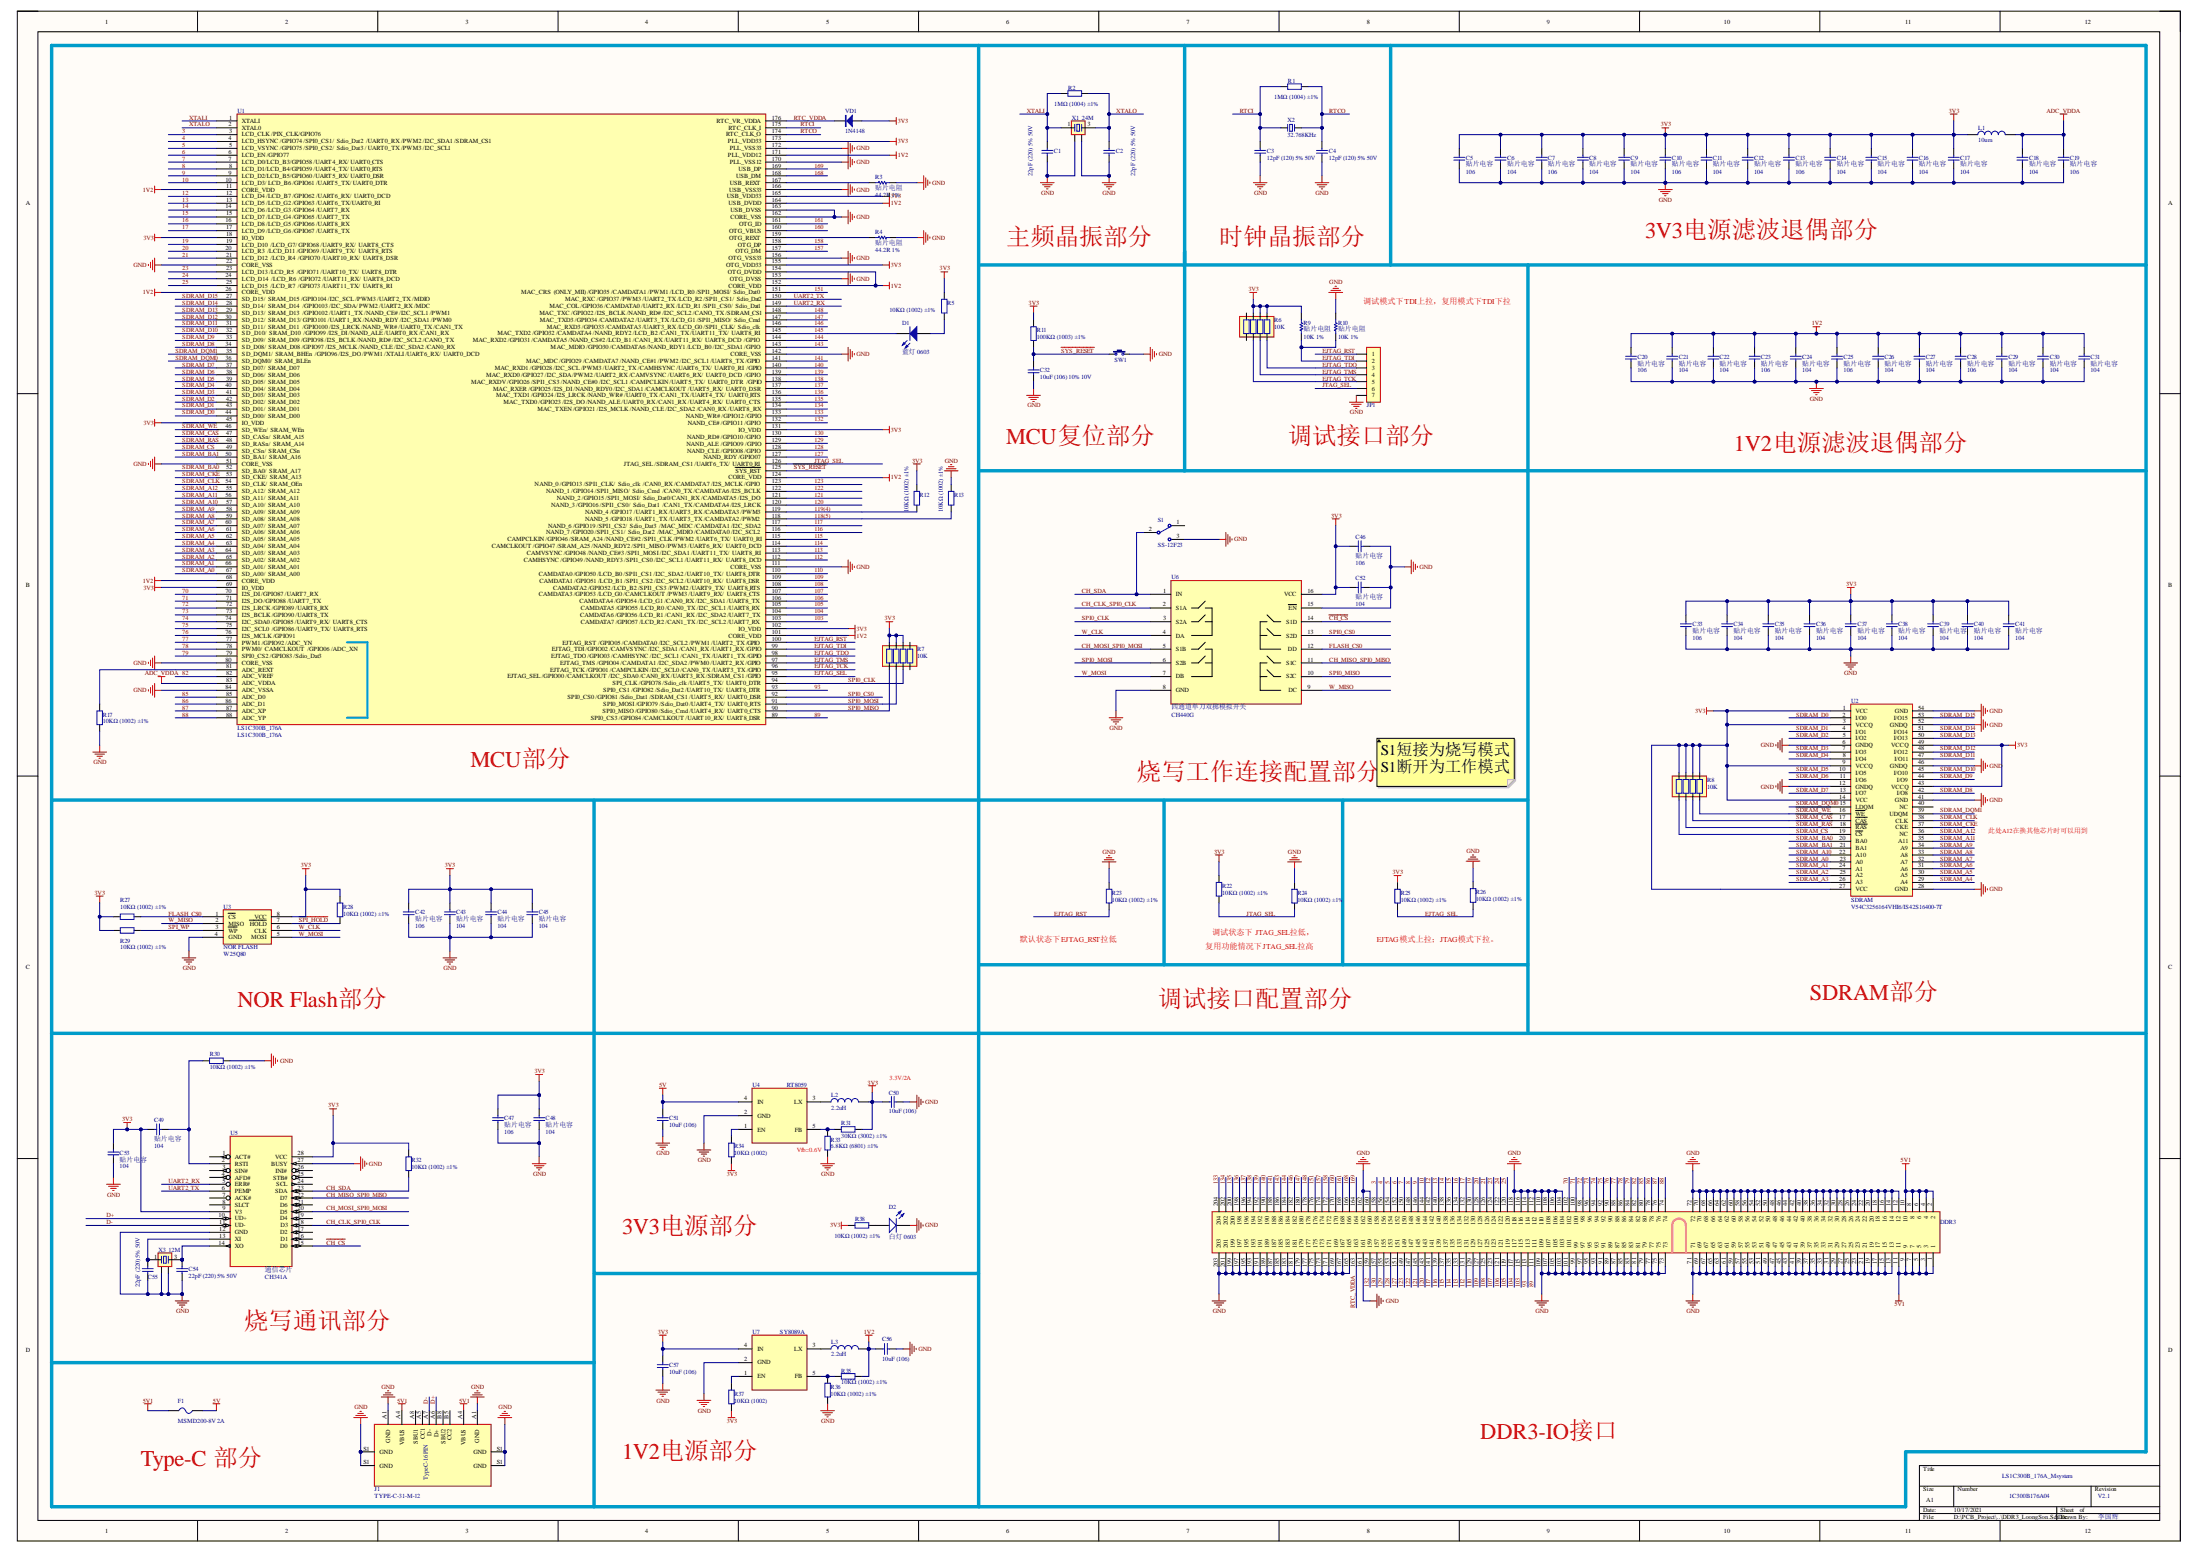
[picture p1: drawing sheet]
# Altium schematic sheet DDR3_LoongSon.SchDoc
size A1

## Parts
C1  22pF (220) 5% 50V  [LC-0603_C]
C2  22pF (220) 5% 50V  [LC-0603_C]
C3  12pF (120) 5% 50V  [LC-0603_C]
C4  12pF (120) 5% 50V  [LC-0603_C]
C5  贴片电容  value 106  [LC-0603_C]
C6  贴片电容  value 104  [LC-0603_C]
C7  贴片电容  value 106  [LC-0603_C]
C8  贴片电容  value 104  [LC-0603_C]
C9  贴片电容  value 104  [LC-0603_C]
C10  贴片电容  value 106  [LC-0603_C]
C11  贴片电容  value 104  [LC-0603_C]
C12  贴片电容  value 104  [LC-0603_C]
C13  贴片电容  value 106  [LC-0603_C]
C14  贴片电容  value 104  [LC-0603_C]
C15  贴片电容  value 104  [LC-0603_C]
C16  贴片电容  value 104  [LC-0603_C]
C17  贴片电容  value 104  [LC-0603_C]
C18  贴片电容  value 104  [LC-0603_C]
C19  贴片电容  value 106  [LC-0603_C]
C20  贴片电容  value 106  [LC-0603_C]
C21  贴片电容  value 104  [LC-0603_C]
C22  贴片电容  value 104  [LC-0603_C]
C23  贴片电容  value 106  [LC-0603_C]
C24  贴片电容  value 104  [LC-0603_C]
C25  贴片电容  value 106  [LC-0603_C]
C26  贴片电容  value 104  [LC-0603_C]
C27  贴片电容  value 104  [LC-0603_C]
C28  贴片电容  value 106  [LC-0603_C]
C29  贴片电容  value 104  [LC-0603_C]
C30  贴片电容  value 104  [LC-0603_C]
C31  贴片电容  value 104  [LC-0603_C]
C32  10uF (106) 10% 10V  [LC-0603_C]
C33  贴片电容  value 106  [LC-0603_C]
C34  贴片电容  value 104  [LC-0603_C]
C35  贴片电容  value 104  [LC-0603_C]
C36  贴片电容  value 104  [LC-0603_C]
C37  贴片电容  value 104  [LC-0603_C]
C38  贴片电容  value 104  [LC-0603_C]
C39  贴片电容  value 104  [LC-0603_C]
C40  贴片电容  value 104  [LC-0603_C]
C41  贴片电容  value 104  [LC-0603_C]
C42  贴片电容  value 106  [LC-0603_C]
C43  贴片电容  value 104  [LC-0603_C]
C44  贴片电容  value 104  [LC-0603_C]
C45  贴片电容  value 104  [LC-0603_C]
C46  贴片电容  value 106  [LC-0603_C]
C47  贴片电容  value 106  [LC-0603_C]
C48  贴片电容  value 104  [LC-0603_C]
C49  贴片电容  value 104  [LC-0603_C]
C50  10uF (106)  [LC-0603_C]
C51  10uF (106)  [LC-0603_C]
C52  贴片电容  value 104  [LC-0603_C]
C53  贴片电容  value 104  [LC-0603_C]
C54  22pF (220) 5% 50V  [LC-0603_C]
C55  22pF (220) 5% 50V  [LC-0603_C]
C56  10uF (106)  [LC-0603_C]
C57  10uF (106)  [LC-0603_C]
D1  蓝灯 0603  [LC-0603_LED_S1]
D2  白灯 0603  [LC-0603_LED_S1]
DDR1  DDR3  [DDR3_PLUG_R]
F1  MSMD200-8V 2A  [FU 1206]
J1  TYPE-C-31-M-12  [TYPE-C-31-M-12]
JP1  HDR-1X7  [HDR-1X7]  (value not drawn)
L1  10um  [L 0603]
L2  2.2uH  [2520-L]
L3  2.2uH  [2520-L]
R1  1MΩ (1004) ±1%  [LC-0603_R]
R2  1MΩ (1004) ±1%  [LC-0603_R]
R3  贴片电阻  value 44.2R 1%  [LC-0603_R]
R4  贴片电阻  value 44.2R 1%  [LC-0603_R]
R5  10KΩ (1002) ±1%  [LC-0603_R]
R6  10K  [RCA-8P4R-0603]
R7  10K  [RCA-8P4R-0603]
R8  10K  [RCA-8P4R-0603]
R9  贴片电阻  value 10K 1%  [LC-0603_R]
R10  贴片电阻  value 10K 1%  [LC-0603_R]
R11  100KΩ (1003) ±1%  [LC-0603_R]
R12  10KΩ (1002) ±1%  [LC-0603_R]
R13  10KΩ (1002) ±1%  [LC-0603_R]
R17  10KΩ (1002) ±1%  [LC-0603_R]
R22  10KΩ (1002) ±1%  [LC-0603_R]
R23  10KΩ (1002) ±1%  [LC-0603_R]
R24  10KΩ (1002) ±1%  [LC-0603_R]
R25  10KΩ (1002) ±1%  [LC-0603_R]
R26  10KΩ (1002) ±1%  [LC-0603_R]
R27  10KΩ (1002) ±1%  [LC-0603_R]
R28  10KΩ (1002) ±1%  [LC-0603_R]
R29  10KΩ (1002) ±1%  [LC-0603_R]
R30  10KΩ (1002) ±1%  [LC-0603_R]
R31  30KΩ (3002) ±1%  [LC-0603_R]
R32  10KΩ (1002) ±1%  [LC-0603_R]
R33  6.8KΩ (6801) ±1%  [LC-0603_R]
R34  10KΩ (1002)  [LC-0603_R]
R35  10KΩ (1002) ±1%  [LC-0603_R]
R36  10KΩ (1002) ±1%  [LC-0603_R]
R37  10KΩ (1002)  [LC-0603_R]
R38  10KΩ (1002) ±1%  [LC-0603_R]
S1  SS-12F23  [MSK-12C01-07]
SW1  3x6x5  [TSW SMD-3*6*2.5]  (value not drawn)
U1  LS1C300B_176A  [QFP176]
U2  SDRAM  value V54C3256164VHI6/IS42S16400-7T  [TSOP54]
U3  NOR FLASH  value W25Q80  [SOIC-8-N]
U4  RT8059  [SOT23-5N]
U5  通信芯片  value CH341A  [SOP28]
U6  四通道单刀双掷模拟开关  value CH440G  [SOP-16]
U7  SY8089A  [SOT23-5N]
VD1  1N4148  [MINI_MELF (LL34)]
X1  24M  [XTAL-3225]
X2  32.768KHz  [XTAL-3215]
X3  12M  [XTAL-3225]

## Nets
1V2: C20.2 C21.2 C22.2 C23.2 C24.2 C25.2 C26.2 C27.2 C28.2 C29.2 C30.2 C31.2 C56.1 L3.2 R35.2 U1.11(CORE_VDD) U1.26(CORE_VDD) U1.68(CORE_VDD) U1.101(CORE_VDD) U1.124(CORE_VDD) U1.152(CORE_VDD) U1.154(OTG_DVDD) U1.164(USB_DVDD) U1.171(PLL_VDD12)
3V3: C5.2 C6.2 C7.2 C8.2 C9.2 C10.2 C11.2 C12.2 C13.2 C14.2 C15.2 C16.2 C17.2 C33.2 C34.2 C35.2 C36.2 C37.2 C38.2 C39.2 C40.2 C41.2 C42.2 C43.2 C44.2 C45.2 C46.2 C47.2 C48.2 C49.2 C50.1 C52.2 C53.2 C57.2 L1.1 L2.2 R5.2 R6.5 R6.6 R6.7 R7.6 R7.7 R7.8 R8.5 R8.6 R8.7 R8.8 R9.2 R11.2 R12.2 R22.2 R25.2 R27.1 R28.2 R29.1 R31.2 R32.2 R34.1 R37.1 R38.1 U1.18(IO_VDD) U1.45(IO_VDD) U1.69(IO_VDD) U1.102(IO_VDD) U1.131(IO_VDD) U1.155(OTG_VDD33) U1.165(USB_VDD33) U1.173(PLL_VDD33) U2.1(VCC) U2.3(VCCQ) U2.9(VCCQ) U2.14(VCC) U2.27(VCC) U2.43(VCCQ) U2.49(VCCQ) U3.8(VCC) U5.9(V3) U5.28(VCC) U6.16(VCC) U7.4(IN) VD1.1(A)
5V: C51.2 F1.2 U4.4(IN)
5V1: DDR1.1 DDR1.2 DDR1.3 DDR1.4 DDR1.5 DDR1.6 DDR1.7 DDR1.8 DDR1.9 DDR1.10 DDR1.11 F1.1 J1.A4(VBUS)
ADC_VDDA: C18.2 C19.2 L1.2 U1.83(ADC_VDDA)
GND: C1.1 C2.1 C3.1 C4.1 C5.1 C6.1 C7.1 C8.1 C9.1 C10.1 C11.1 C12.1 C13.1 C14.1 C15.1 C16.1 C17.1 C18.1 C19.1 C20.1 C21.1 C22.1 C23.1 C24.1 C25.1 C26.1 C27.1 C28.1 C29.1 C30.1 C31.1 C32.1 C33.1 C34.1 C35.1 C36.1 C37.1 C38.1 C39.1 C40.1 C41.1 C42.1 C43.1 C44.1 C45.1 C46.1 C47.1 C48.1 C50.2 C51.1 C52.1 C53.1 C54.1 C55.1 C56.2 C57.1 D2.K DDR1.12 DDR1.13 DDR1.14 DDR1.15 DDR1.16 DDR1.17 DDR1.18 DDR1.19 DDR1.20 DDR1.21 DDR1.22 DDR1.23 DDR1.24 DDR1.25 DDR1.26 DDR1.27 DDR1.28 DDR1.29 DDR1.30 DDR1.31 DDR1.32 DDR1.33 DDR1.34 DDR1.35 DDR1.36 DDR1.37 DDR1.38 DDR1.39 DDR1.40 DDR1.41 DDR1.42 DDR1.43 DDR1.44 DDR1.45 DDR1.46 DDR1.47 DDR1.48 DDR1.49 DDR1.50 DDR1.51 DDR1.52 DDR1.53 DDR1.54 DDR1.55 DDR1.56 DDR1.57 DDR1.58 DDR1.59 DDR1.60 DDR1.61 DDR1.62 DDR1.63 DDR1.64 DDR1.65 DDR1.66 DDR1.67 DDR1.68 DDR1.69 DDR1.70 DDR1.71 DDR1.72 DDR1.73 DDR1.75 DDR1.77 DDR1.79 DDR1.81 DDR1.83 DDR1.85 DDR1.87 DDR1.89 DDR1.91 DDR1.93 DDR1.95 DDR1.97 DDR1.99 DDR1.101 DDR1.103 DDR1.104 DDR1.105 DDR1.106 DDR1.107 DDR1.108 DDR1.109 DDR1.110 DDR1.112 DDR1.114 DDR1.116 DDR1.118 DDR1.160 DDR1.161 DDR1.162 DDR1.165 DDR1.167 DDR1.169 DDR1.171 DDR1.173 DDR1.175 DDR1.177 DDR1.179 DDR1.181 DDR1.183 DDR1.185 DDR1.187 DDR1.189 DDR1.191 DDR1.193 DDR1.195 DDR1.197 DDR1.199 DDR1.201 DDR1.203 J1.A1(GND) J1.S1(GND) JP1.7 R3.1 R4.1 R10.2 R13.2 R17.1 R23.2 R24.2 R26.2 R30.2 R33.1 R36.1 S1.3 SW1.2 U1.22(CORE_VSS) U1.51(CORE_VSS) U1.80(CORE_VSS) U1.84(ADC_VSSA) U1.111(CORE_VSS) U1.142(CORE_VSS) U1.153(OTG_DVSS) U1.156(OTG_VSS33) U1.162(CORE_VSS) U1.163(USB_DVSS) U1.166(USB_VSS33) U1.170(PLL_VSS12) U1.172(PLL_VSS33) U2.6(GNDQ) U2.12(GNDQ) U2.28(GND) U2.41(GND) U2.46(GNDQ) U2.52(GNDQ) U2.54(GND) U3.4(GND) U4.2(GND) U5.12(GND) U5.27(BUSY) U6.8(GND) U6.15(~{EN}) U7.2(GND) X1.2 X1.4 X3.2 X3.4
3: DDR1.158 U1.3(LCD_CLK_/PIX_CLK/GPIO76)
4: DDR1.156 U1.4(LCD_HSYNC_/GPIO74_/SPI0_CS1/__Sdio_Dat2__/UART0_RX_/PWM2_/I2C_SDA1_/SDRAM_CS1)
5: DDR1.154 U1.5(LCD_VSYNC_/GPIO75_/SPI0_CS2/__Sdio_Dat3_/_UART0_TX_/PWM3_/I2C_SCL1)
6: DDR1.152 U1.6(LCD_EN_/GPIO77)
7: DDR1.150 U1.7(LCD_D0/LCD_B3/GPIO58_/UART4_RX/_UART0_CTS)
8: DDR1.148 U1.8(LCD_D1/LCD_B4/GPIO59_/UART4_TX/_UART0_RTS)
9: DDR1.146 U1.9(LCD_D2/LCD_B5/GPIO60_/UART5_RX/_UART0_DSR)
10: DDR1.144 U1.10(LCD_D3/_LCD_B6_/GPIO61_/UART5_TX/_UART0_DTR)
12: DDR1.142 U1.12(LCD_D4_/LCD_B7_/GPIO62_/UART6_RX/__UART0_DCD)
13: DDR1.140 U1.13(LCD_D5_/LCD_G2_/GPIO63_/UART6_TX/UART0_RI)
14: DDR1.138 U1.14(LCD_D6_/LCD_G3_/GPIO64_/UART7_RX)
15: DDR1.136 U1.15(LCD_D7_/LCD_G4_/GPIO65_/UART7_TX)
16: DDR1.134 U1.16(LCD_D8_/LCD_G5_/GPIO66_/UART8_RX)
17: DDR1.132 U1.17(LCD_D9_/LCD_G6_/GPIO67_/UART8_TX)
19: DDR1.130 U1.19(LCD_D10__/LCD_G7/_GPIO68_/UART9_RX/__UART8_CTS)
20: DDR1.128 U1.20(LCD_R3__/LCD_D11_/GPIO69_/UART9_TX/__UART8_RTS)
21: DDR1.126 U1.21(LCD_D12__/LCD_R4__/GPIO70_/UART10_RX/__UART8_DSR)
23: DDR1.124 U1.23(LCD_D13_/LCD_R5__/GPIO71_/UART10_TX/__UART8_DTR)
24: DDR1.122 U1.24(LCD_D14__/LCD_R6__/GPIO72_/UART11_RX/__UART8_DCD)
25: DDR1.120 U1.25(LCD_D15__/LCD_R7__/GPIO73_/UART11_TX/__UART8_RI)
70: DDR1.102 U1.70(I2S_DI_/GPIO87_/UART7_RX)
71: DDR1.100 U1.71(I2S_DO_/GPIO88_/UART7_TX)
72: DDR1.98 U1.72(I2S_LRCK_/GPIO89_/UART8_RX)
73: DDR1.96 U1.73(I2S_BCLK_/GPIO90_/UART8_TX)
74: DDR1.94 U1.74(I2C_SDA0_/GPIO85_/UART9_RX/__UART8_CTS)
75: DDR1.92 U1.75(I2C_SCL0__/GPIO86_/UART9_TX/__UART8_RTS)
76: DDR1.90 U1.76(I2S_MCLK_/GPIO91)
77: DDR1.88 U1.77(PWM1_/GPIO92_/ADC_YN)
78: DDR1.86 U1.78(PWM0/__CAMCLKOUT__/GPIO06_/ADC_XN)
79: DDR1.84 U1.79(SPI0_CS2_/GPIO83_/Sdio_Dat3)
82: DDR1.82 U1.82(ADC_VREF)
85: DDR1.80 U1.85(ADC_D0)
86: DDR1.78 U1.86(ADC_D1)
87: DDR1.76 U1.87(ADC_XP)
88: DDR1.74 U1.88(ADC_YP)
89: DDR1.111 U1.89(SPI0_CS3_/GPIO84_/CAMCLKOUT_/UART10_RX/__UART8_DSR)
93: DDR1.113 U1.93(SPI0_CS1_/GPIO82_/Sdio_Dat2_/UART10_TX/__UART8_DTR)
103: DDR1.115 U1.103(CAMDATA7_/GPIO57_/LCD_R2_/CAN1_TX_/I2C_SCL2_/UART7_RX)
104: DDR1.117 U1.104(CAMDATA6_/GPIO56_/LCD_R1_/CAN1_RX_/I2C_SDA2_/UART7_TX)
105: DDR1.119 U1.105(CAMDATA5_/GPIO55_/LCD_R0_/CAN0_TX_/I2C_SCL1_/UART8_RX)
106: DDR1.121 U1.106(CAMDATA4_/GPIO54_/LCD_G1_/CAN0_RX_/I2C_SDA1_/UART8_TX)
107: DDR1.123 U1.107(CAMDATA3_/GPIO53_/LCD_G0_/CAMCLKOUT_/PWM3_/UART9_RX/__UART8_CTS)
108: DDR1.125 U1.108(CAMDATA2_/GPIO52_/LCD_B2_/SPI1_CS3_/PWM2_/UART9_TX/__UART8_RTS)
109: DDR1.127 U1.109(CAMDATA1_/GPIO51_/LCD_B1_/SPI1_CS2_/I2C_SCL2_/UART10_RX/__UART8_DSR)
110: DDR1.129 U1.110(CAMDATA0_/GPIO50_/LCD_B0_/SPI1_CS1_/I2C_SDA2_/UART10_TX/__UART8_DTR)
112: DDR1.131 U1.112(CAMHSYNC_/GPIO49_/NAND_RDY3_/SPI1_CS0_/I2C_SCL1_/UART11_RX/__UART8_DCD)
113: DDR1.133 U1.113(CAMVSYNC_/GPIO48_/NAND_CE#3_/SPI1_MOSI_/I2C_SDA1_/UART11_TX/__UART8_RI)
114: DDR1.135 U1.114(CAMCLKOUT_/GPIO47_/SRAM_A25_/NAND_RDY2_/SPI1_MISO_/PWM3_/UART6_RX/__UART0_DCD)
115: DDR1.137 U1.115(CAMPCLKIN_/GPIO46_/SRAM_A24_/NAND_CE#2_/SPI1_CLK_/PWM2_/UART6_TX/__UART0_RI)
116: DDR1.139 U1.116(NAND_7_/GPIO20_/SPI1_CS1/__Sdio_Dat2__/MAC_MDIO_/CAMDATA0_/I2C_SCL2)
117: DDR1.141 U1.117(NAND_6_/GPIO19_/SPI1_CS2/__Sdio_Dat3__/MAC_MDC_/CAMDATA1_/I2C_SDA2)
118(5): R13.1 U1.118(NAND_5_/GPIO18_/UART1_TX_/UART3_TX_/CAMDATA2_/PWM2)
119(4): R12.1 U1.119(NAND_4_/GPIO17_/UART1_RX_/UART3_RX_/CAMDATA3_/PWM3)
120: DDR1.143 U1.120(NAND_3_/GPIO16_/SPI1_CS0/__Sdio_Dat1__/CAN1_TX_/CAMDATA4_/I2S_LRCK)
121: DDR1.145 U1.121(NAND_2_/GPIO15_/SPI1_MOSI/__Sdio_Dat0/CAN1_RX_/CAMDATA5_/I2S_DO)
122: DDR1.147 U1.122(NAND_1_/GPIO14_/SPI1_MISO/__Sdio_Cmd__/CAN0_TX_/CAMDATA6_/I2S_BCLK)
123: DDR1.149 U1.123(NAND_0_/GPIO13_/SPI1_CLK/__Sdio_clk__/CAN0_RX_/CAMDATA7_/I2S_MCLK_/GPIO)
127: DDR1.151 U1.127(NAND_RDY_/GPIO07)
128: DDR1.153 U1.128(NAND_CLE_/GPIO08_/GPIO)
129: DDR1.155 U1.129(NAND_ALE_/GPIO09_/GPIO)
130: DDR1.157 U1.130(NAND_RD#_/GPIO10_/GPIO)
132: DDR1.159 U1.132(NAND_CE#_/GPIO11_/GPIO)
133: DDR1.204 U1.133(NAND_WR#_/GPIO12_/GPIO)
134: DDR1.202 U1.134(MAC_TXEN_/GPIO21_/I2S_MCLK_/NAND_CLE_/I2C_SDA2_/CAN0_RX_/UART8_RX)
135: DDR1.200 U1.135(MAC_TXD0_/GPIO23_/I2S_DO_/NAND_ALE_/UART0_RX_/CAN1_RX_/UART4_RX/__UART0_CTS)
136: DDR1.198 U1.136(MAC_TXD1_/GPIO24_/I2S_LRCK_/NAND_WR#_/UART0_TX_/CAN1_TX_/UART4_TX/__UART0_RTS)
137: DDR1.196 U1.137(MAC_RXER_/GPIO25_/I2S_DI_/NAND_RDY0_/I2C_SDA1_/CAMCLKOUT_/UART5_RX/__UART0_DSR)
138: DDR1.194 U1.138(MAC_RXDV_/GPIO26_/SPI1_CS3_/NAND_CE#0_/I2C_SCL1_/CAMPCLKIN_/UART5_TX/__UART0_DTR__/GPIO)
139: DDR1.192 U1.139(MAC_RXD0_/GPIO27_/I2C_SDA_/PWM2_/UART2_RX_/CAMVSYNC_/UART6_RX/__UART0_DCD__/GPIO)
140: DDR1.190 U1.140(MAC_RXD1_/GPIO28_/I2C_SCL_/PWM3_/UART2_TX_/CAMHSYNC_/UART6_TX/__UART0_RI__/GPIO)
141: DDR1.188 U1.141(MAC_MDC_/GPIO29_/CAMDATA7_/NAND_CE#1_/PWM2_/I2C_SCL1_/UART8_TX_/GPIO)
143: DDR1.186 U1.143(MAC_MDIO_/GPIO30_/CAMDATA6_/NAND_RDY1_/LCD_B0_/I2C_SDA1_/GPIO)
144: DDR1.184 U1.144(MAC_RXD2_/GPIO31_/CAMDATA5_/NAND_CS#2_/LCD_B1_/CAN1_RX_/UART11_RX/__UART8_DCD__/GPIO)
145: D1.K U1.145(MAC_TXD2_/GPIO32_/CAMDATA4_/NAND_RDY2_/LCD_B2_/CAN1_TX_/UART11_TX/__UART8_RI)
146: DDR1.182 U1.146(MAC_RXD3_/GPIO33_/CAMDATA3_/UART3_RX_/LCD_G0_/SPI1_CLK/__Sdio_clk)
147: DDR1.180 U1.147(MAC_TXD3_/GPIO34_/CAMDATA2_/UART3_TX_/LCD_G1_/SPI1_MISO/__Sdio_Cmd)
148: DDR1.178 U1.148(MAC_TXC_/GPIO22_/I2S_BCLK_/NAND_RD#_/I2C_SCL2_/CANO_TX_/SDRAM_CS1)
151: DDR1.176 U1.151(MAC_CRS__(ONLY_MII)_/GPIO35_/CAMDATA1_/PWM1_/LCD_R0_/SPI1_MOSI/__Sdio_Dat0)
157: DDR1.174 U1.157(OTG_DM)
158: DDR1.172 U1.158(OTG_DP)
160: DDR1.170 U1.160(OTG_VBUS)
161: DDR1.168 U1.161(OTG_ID)
168: DDR1.166 U1.168(USB_DM)
169: DDR1.164 U1.169(USB_DP)
~{CH_CS}: U5.15(D0) U6.14(S1D)
CH_CLK_SPI0_CLK: U5.18(D3) U6.2(S1A)
CH_MISO_SPI0_MISO: U5.22(D7) U6.11(S1C)
CH_MOSI_SPI0_MOSI: U5.20(D5) U6.5(S1B)
CH_SDA: R32.1 S1.2 U5.23(SDA) U6.1(IN)
D+: J1.A6(D+) U5.10(UD+)
D-: J1.A7(D-) U5.11(UD-)
EJTAG_RST: JP1.1 R23.1 U1.100(EJTAG_RST_/GPIO05_/CAMDATA0_/I2C_SCL2_/PWM1_/UART2_TX_/GPIO)
EJTAG_SEL: R25.1 R26.1 U1.95(EJTAG_SEL_/GPIO00_/CAMCLKOUT_/I2C_SDA0_/CAN0_RX_/UART3_RX_/SDRAM_CS1_/GPIO)
EJTAG_TCK: JP1.5 R6.2 U1.96(EJTAG_TCK_/GPIO01_/CAMPCLKIN_/I2C_SCL0_/CAN0_TX_/UART3_TX_/GPIO)
EJTAG_TDI: JP1.2 R9.1 R10.1 U1.99(EJTAG_TDI_/GPIO02_/CAMVSYNC_/I2C_SDA1_/CAN1_RX_/UART1_RX_/GPIO)
EJTAG_TDO: JP1.3 R6.4 U1.98(EJTAG_TDO_/GPIO03_/CAMHSYNC_/I2C_SCL1_/CAN1_TX_/UART1_TX_/GPIO)
EJTAG_TMS: JP1.4 R6.3 U1.97(EJTAG_TMS_/GPIO04_/CAMDATA1_/I2C_SDA2_/PWM0_/UART2_RX_/GPIO)
FLASH_CS0: R27.2 U3.1(~{CS}) U6.12(DD)
JTAG_SEL: JP1.6 R22.1 R24.1 U1.126(JTAG_SEL_/SDRAM_CS1_/UART6_TX/__UART0_RI)
RTC_VDDA: DDR1.163 U1.176(RTC_VR_VDDA) VD1.2(K)
RTCI: C3.2 R1.1 U1.175(RTC_CLK_I) X2.1
RTCO: C4.2 R1.2 U1.174(RTC_CLK_O) X2.2
~{SDRAM_CAS}: R8.3 U1.47(SD_CASn/__SRAM_A15) U2.17(~{CAS})
~{SDRAM_CS}: R8.1 U1.49(SD_CSn/__SRAM_CSn) U2.19(~{CS})
~{SDRAM_RAS}: R8.2 U1.48(SD_RASn/__SRAM_A14) U2.18(~{RAS})
~{SDRAM_WE}: R8.4 U1.46(SD_WEn/__SRAM_WEn) U2.16(~{WE})
~{SPI_HOLD}: R28.1 U3.7(~{HOLD})
~{SPI_WP}: R29.2 U3.3(~{WP})
~{SYS_RESET}: C32.2 R11.1 SW1.1 U1.125(~{SYS_RST})
SDRAM_A0: U1.67(SD_A00/__SRAM_A00) U2.23(A0)
SDRAM_A1: U1.66(SD_A01/__SRAM_A01) U2.24(A1)
SDRAM_A2: U1.65(SD_A02/__SRAM_A02) U2.25(A2)
SDRAM_A3: U1.64(SD_A03/__SRAM_A03) U2.26(A3)
SDRAM_A4: U1.63(SD_A04/__SRAM_A04) U2.29(A4)
SDRAM_A5: U1.62(SD_A05/__SRAM_A05) U2.30(A5)
SDRAM_A6: U1.61(SD_A06/__SRAM_A06) U2.31(A6)
SDRAM_A7: U1.60(SD_A07/__SRAM_A07) U2.32(A7)
SDRAM_A8: U1.59(SD_A08/__SRAM_A08) U2.33(A8)
SDRAM_A9: U1.58(SD_A09/__SRAM_A09) U2.34(A9)
SDRAM_A10: U1.57(SD_A10/__SRAM_A10) U2.22(A10)
SDRAM_A11: U1.56(SD_A11/__SRAM_A11) U2.35(A11)
SDRAM_A12: U1.55(SD_A12/__SRAM_A12) U2.36(NC)
SDRAM_BA0: U1.52(SD_BA0/__SRAM_A17) U2.20(BA0)
SDRAM_BA1: U1.50(SD_BA1/__SRAM_A16) U2.21(BA1)
SDRAM_CKE: U1.53(SD_CKE/__SRAM_A13) U2.37(CKE)
SDRAM_CLK: U1.54(SD_CLK/__SRAM_OEn) U2.38(CLK)
SDRAM_D0: U1.44(SD_D00/__SRAM_D00) U2.2(I/O0)
SDRAM_D1: U1.43(SD_D01/__SRAM_D01) U2.4(I/O1)
SDRAM_D2: U1.42(SD_D02/__SRAM_D02) U2.5(I/O2)
SDRAM_D3: U1.41(SD_D03/__SRAM_D03) U2.7(I/O3)
SDRAM_D4: U1.40(SD_D04/__SRAM_D04) U2.8(I/O4)
SDRAM_D5: U1.39(SD_D05/__SRAM_D05) U2.10(I/O5)
SDRAM_D6: U1.38(SD_D06/__SRAM_D06) U2.11(I/O6)
SDRAM_D7: U1.37(SD_D07/__SRAM_D07) U2.13(I/O7)
SDRAM_D8: U1.34(SD_D08/__SRAM_D08_/GPIO97_/I2S_MCLK_/NAND_CLE_/I2C_SDA2_/CAN0_RX) U2.42(I/O8)
SDRAM_D9: U1.33(SD_D09/__SRAM_D09_/GPIO98_/I2S_BCLK_/NAND_RD#_/I2C_SCL2_/CANO_TX) U2.44(I/O9)
SDRAM_D10: U1.32(SD_D10/__SRAM_D10__/GPIO99_/I2S_DI_/NAND_ALE_/UART0_RX_/CAN1_RX) U2.45(I/O10)
SDRAM_D11: U1.31(SD_D11/__SRAM_D11__/GPIO100_/I2S_LRCK_/NAND_WR#_/UART0_TX_/CAN1_TX) U2.47(I/O11)
SDRAM_D12: U1.30(SD_D12/__SRAM_D13/_GPIO101_/UART1_RX_/NAND_RDY_/I2C_SDA1_/PWM0) U2.48(I/O12)
SDRAM_D13: U1.29(SD_D13/__SRAM_D13__/GPIO102_/UART1_TX_/NAND_CE#_/I2C_SCL1_/PWM1) U2.50(I/O13)
SDRAM_D14: U1.28(SD_D14/__SRAM_D14__/GPIO103_/I2C_SDA/_PWM2_/UART2_RX_/MDC) U2.51(I/O14)
SDRAM_D15: U1.27(SD_D15/__SRAM_D15_/GPIO104_/I2C_SCL_/PWM3_/UART2_TX_/MDIO) U2.53(I/O15)
SDRAM_DQM0: U1.36(SD_DQM0/__SRAM_BLEn) U2.15(LDQM)
SDRAM_DQM1: U1.35(SD_DQM1/__SRAM_BHEn__/GPIO96_/I2S_DO_/PWM1_/XTALI_/UART6_RX/__UART0_DCD) U2.39(UDQM)
SPI0_CLK: R7.3 U1.94(SPI_CLK_/GPIO78_/Sdio_clk_/UART5_TX/__UART0_DTR) U6.3(S2A)
SPI0_CS0: U1.92(SPI0_CS0_/GPIO81_/Sdio_Dat1_/SDRAM_CS1_/UART5_RX/__UART0_DSR) U6.13(S2D)
SPI0_MISO: R7.1 U1.90(SPI0_MISO_/GPIO80_/Sdio_Cmd_/UART4_RX/__UART0_CTS) U6.10(S2C)
SPI0_MOSI: R7.2 U1.91(SPI0_MOSI_/GPIO79_/Sdio_Dat0_/UART4_TX/__UART0_RTS) U6.6(S2B)
UART2_RX: U1.149(MAC_COL_/GPIO36_/CAMDATA0_/UART2_RX_/LCD_R1_/SPI1_CS0/__Sdio_Dat1) U5.5(ERR#)
UART2_TX: U1.150(MAC_RXC_/GPIO37_/PWM3_/UART2_TX_/LCD_R2_/SPI1_CS1/__Sdio_Dat2) U5.6(PEMP)
W_CLK: U3.6(CLK) U6.4(DA)
W_MISO: U3.2(MISO) U6.9(DC)
W_MOSI: U3.5(MOSI) U6.7(DB)
XTALI: C1.2 R2.1 U1.1(XTALI) X1.1
XTALO: C2.2 R2.2 U1.2(XTAL0) X1.3
NetC49_1: C49.1 R30.1 U5.2(RSTI)
NetC54_2: C54.2 U5.14(XO) X3.3
NetC55_2: C55.2 U5.13(XI) X3.1
NetD1_A: D1.A R5.1
NetD2_A: D2.A R38.2
NetL2_1: L2.1 U4.3(LX)
NetL3_1: L3.1 U7.3(LX)
NetR3_2: R3.2 U1.167(USB_REXT)
NetR4_2: R4.2 U1.159(OTG_REXT)
NetR17_2: R17.2 U1.81(ADC_REXT)
NetR31_1: R31.1 R33.2 U4.5(FB)
NetR34_2: R34.2 U4.1(EN)
NetR35_1: R35.1 R36.2 U7.5(FB)
NetR37_2: R37.2 U7.1(EN)

Not connected (* = marked no-connect by the designer): J1 A5(CC1) A8(SBU1) B5(CC2) B8(SBU2); R6 1 8; R7 4 5; S1 1; U2 40(NC); U5 1(ACT#) 3(SIN#) 4(AFD#) 7(ACK#) 8(SLCT) 16(D1) 17(D2) 19(D4) 21(D6) 24(SCL) 25(STB#) 26(INI#)

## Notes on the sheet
- 主频晶振部分
- 时钟晶振部分
- 3V3电源滤波退偶部分
- 调试模式下TDI上拉，复用模式下TDI下拉
- MCU复位部分
- 调试接口部分
- 1V2电源滤波退偶部分
- MCU部分
- 烧写工作连接配置部分
- S1短接为烧写模式
  S1断开为工作模式
- 此处A12在换其他芯片时可以用到
- 调试状态下 JTAG_SEL拉低，
- 默认状态下EJTAG_RST拉低
- 复用功能情况下JTAG_SEL拉高
- EJTAG模式上拉；JTAG模式下拉。
- SDRAM部分
- NOR Flash部分
- 调试接口配置部分
- (near C50) 3.3V/2A
- (near R33) Vfb=0.6V
- 3V3电源部分
- 烧写通讯部分
- DDR3-IO接口
- Type-C 部分
- 1V2电源部分
- LS1C300B_176A_Msystem
- 1C300B176A04
- V2.1
- 李国辉
